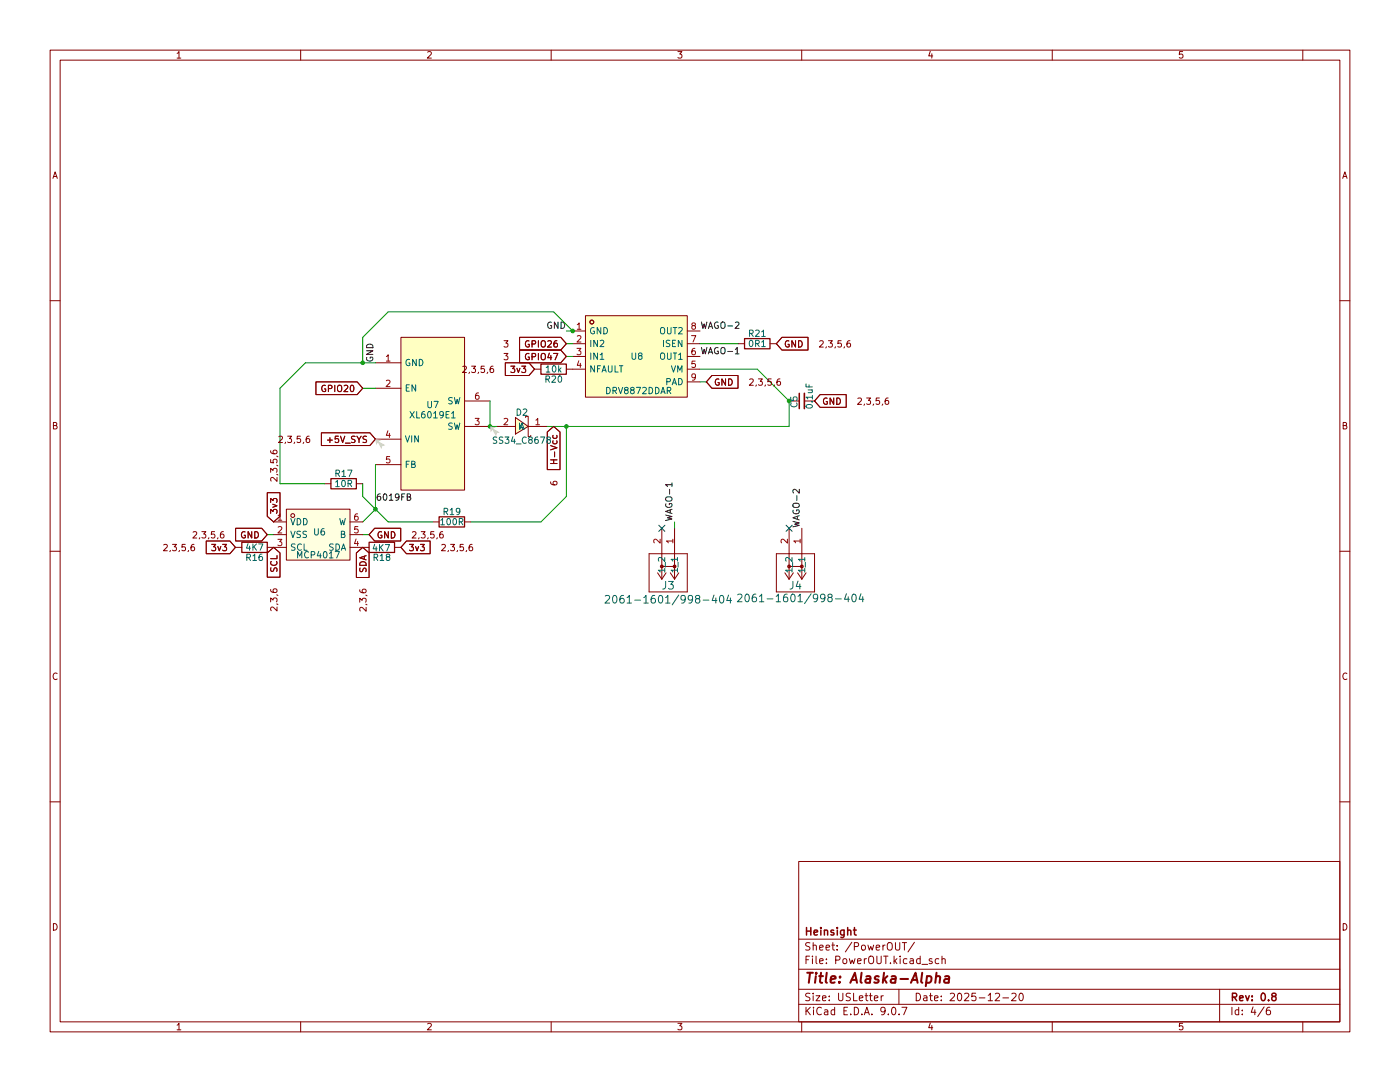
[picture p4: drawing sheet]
(kicad_sch
 (version 20250114)
 (generator "eeschema")
 (generator_version "9.0")
 (paper "USLetter")
 (title_block
  (title "Alaska-Alpha")
  (date "2025-12-20")
  (rev "0.8")
  (company "Heinsight"))
 (lib_symbols
  (symbol "Device:C_Small"
   (pin_numbers (hide yes))
   (pin_names
    (offset 0.254) (hide yes)) (exclude_from_sim no) (in_bom yes) (on_board yes)
   (property "Reference" "C" (at 0.254 1.778 0) (effects (font (size 1.27 1.27)) (justify left)))
   (property "Value" "C_Small" (at 0.254 -2.032 0) (effects (font (size 1.27 1.27)) (justify left)))
   (property "Footprint" "" (at 0 0 0) (effects (font (size 1.27 1.27)) (hide yes)))
   (property "Datasheet" "~" (at 0 0 0) (effects (font (size 1.27 1.27)) (hide yes)))
   (property "Description" "Unpolarized capacitor, small symbol" (at 0 0 0) (effects (font (size 1.27 1.27)) (hide yes)))
   (symbol "C_Small_0_1"
    (polyline (pts (xy -1.524 0.508) (xy 1.524 0.508)) (stroke (width 0.3048) (type default)) (fill (type none)))
    (polyline (pts (xy -1.524 -0.508) (xy 1.524 -0.508)) (stroke (width 0.3302) (type default)) (fill (type none))))
   (symbol "C_Small_1_1"
    (pin passive line (at 0 2.54 270) (length 2.032) (name "~" (effects (font (size 1.27 1.27)))) (number "1" (effects (font (size 1.27 1.27)))))
    (pin passive line (at 0 -2.54 90) (length 2.032) (name "~" (effects (font (size 1.27 1.27)))) (number "2" (effects (font (size 1.27 1.27))))))
   (embedded_fonts no))
  (symbol "Device:R"
   (pin_numbers (hide yes))
   (pin_names
    (offset 0)) (exclude_from_sim no) (in_bom yes) (on_board yes)
   (property "Reference" "R" (at 2.032 0 90) (effects (font (size 1.27 1.27))))
   (property "Value" "R" (at 0 0 90) (effects (font (size 1.27 1.27))))
   (property "Footprint" "" (at -1.778 0 90) (effects (font (size 1.27 1.27)) (hide yes)))
   (property "Datasheet" "~" (at 0 0 0) (effects (font (size 1.27 1.27)) (hide yes)))
   (property "Description" "Resistor" (at 0 0 0) (effects (font (size 1.27 1.27)) (hide yes)))
   (symbol "R_0_1"
    (rectangle (start -1.016 -2.54) (end 1.016 2.54) (stroke (width 0.254) (type default)) (fill (type none))))
   (symbol "R_1_1"
    (pin passive line (at 0 3.81 270) (length 1.27) (name "~" (effects (font (size 1.27 1.27)))) (number "1" (effects (font (size 1.27 1.27)))))
    (pin passive line (at 0 -3.81 90) (length 1.27) (name "~" (effects (font (size 1.27 1.27)))) (number "2" (effects (font (size 1.27 1.27))))))
   (embedded_fonts no))
  (symbol "WAGO2061:2061-1601_998-404"
   (pin_names
    (offset 0.254)) (exclude_from_sim no) (in_bom yes) (on_board yes)
   (property "Reference" "J" (at 8.89 6.35 0) (effects (font (size 1.524 1.524))))
   (property "Value" "2061-1601/998-404" (at 0 0 0) (effects (font (size 1.524 1.524))))
   (property "Footprint" "CONN_2061-1601/998-404_WAG" (at 0 0 0) (effects (font (size 1.27 1.27)
    (italic yes)) (hide yes)))
   (property "Datasheet" "2061-1601/998-404" (at 0 0 0) (effects (font (size 1.27 1.27)
    (italic yes)) (hide yes)))
   (property "Description" "" (at 0 0 0) (effects (font (size 1.27 1.27)) (hide yes)))
   (property "ki_locked" "" (at 0 0 0) (effects (font (size 1.27 1.27))))
   (symbol "2061-1601_998-404_1_1"
    (polyline (pts (xy 5.08 2.54) (xy 5.08 -5.08)) (stroke (width 0.127) (type default)) (fill (type none)))
    (polyline (pts (xy 5.08 -5.08) (xy 12.7 -5.08)) (stroke (width 0.127) (type default)) (fill (type none)))
    (polyline (pts (xy 7.62 0) (xy 7.62 -2.54)) (stroke (width 0.127) (type default)) (fill (type none)))
    (circle (center 7.62 0) (radius 0.127) (stroke (width 0.508) (type default)) (fill (type none)))
    (circle (center 7.62 -2.54) (radius 0.127) (stroke (width 0.508) (type default)) (fill (type none)))
    (polyline (pts (xy 10.16 0) (xy 5.08 0)) (stroke (width 0.127) (type default)) (fill (type none)))
    (polyline (pts (xy 10.16 0) (xy 8.89 0.8467)) (stroke (width 0.127) (type default)) (fill (type none)))
    (polyline (pts (xy 10.16 0) (xy 8.89 -0.8467)) (stroke (width 0.127) (type default)) (fill (type none)))
    (polyline (pts (xy 10.16 -2.54) (xy 5.08 -2.54)) (stroke (width 0.127) (type default)) (fill (type none)))
    (polyline (pts (xy 10.16 -2.54) (xy 8.89 -1.6933)) (stroke (width 0.127) (type default)) (fill (type none)))
    (polyline (pts (xy 10.16 -2.54) (xy 8.89 -3.3867)) (stroke (width 0.127) (type default)) (fill (type none)))
    (polyline (pts (xy 12.7 2.54) (xy 5.08 2.54)) (stroke (width 0.127) (type default)) (fill (type none)))
    (polyline (pts (xy 12.7 -5.08) (xy 12.7 2.54)) (stroke (width 0.127) (type default)) (fill (type none)))
    (pin unspecified line (at 0 0 0) (length 5.08) (name "1_1" (effects (font (size 1.27 1.27)))) (number "1" (effects (font (size 1.27 1.27)))))
    (pin unspecified line (at 0 -2.54 0) (length 5.08) (name "1_2" (effects (font (size 1.27 1.27)))) (number "2" (effects (font (size 1.27 1.27))))))
   (symbol "2061-1601_998-404_1_2"
    (polyline (pts (xy 5.08 2.54) (xy 5.08 -5.08)) (stroke (width 0.127) (type default)) (fill (type none)))
    (polyline (pts (xy 5.08 -5.08) (xy 12.7 -5.08)) (stroke (width 0.127) (type default)) (fill (type none)))
    (polyline (pts (xy 7.62 0) (xy 7.62 -2.54)) (stroke (width 0.127) (type default)) (fill (type none)))
    (circle (center 7.62 0) (radius 0.127) (stroke (width 0.508) (type default)) (fill (type none)))
    (circle (center 7.62 -2.54) (radius 0.127) (stroke (width 0.508) (type default)) (fill (type none)))
    (polyline (pts (xy 10.16 0) (xy 5.08 0)) (stroke (width 0.127) (type default)) (fill (type none)))
    (polyline (pts (xy 10.16 0) (xy 8.89 0.8467)) (stroke (width 0.127) (type default)) (fill (type none)))
    (polyline (pts (xy 10.16 0) (xy 8.89 -0.8467)) (stroke (width 0.127) (type default)) (fill (type none)))
    (polyline (pts (xy 10.16 -2.54) (xy 5.08 -2.54)) (stroke (width 0.127) (type default)) (fill (type none)))
    (polyline (pts (xy 10.16 -2.54) (xy 8.89 -1.6933)) (stroke (width 0.127) (type default)) (fill (type none)))
    (polyline (pts (xy 10.16 -2.54) (xy 8.89 -3.3867)) (stroke (width 0.127) (type default)) (fill (type none)))
    (polyline (pts (xy 12.7 2.54) (xy 5.08 2.54)) (stroke (width 0.127) (type default)) (fill (type none)))
    (polyline (pts (xy 12.7 -5.08) (xy 12.7 2.54)) (stroke (width 0.127) (type default)) (fill (type none)))
    (pin unspecified line (at 0 0 0) (length 5.08) (name "1_1" (effects (font (size 1.27 1.27)))) (number "1" (effects (font (size 1.27 1.27)))))
    (pin unspecified line (at 0 -2.54 0) (length 5.08) (name "1_2" (effects (font (size 1.27 1.27)))) (number "2" (effects (font (size 1.27 1.27))))))
   (embedded_fonts no))
  (symbol "easyeda2kicad:DRV8872DDAR" (exclude_from_sim no) (in_bom yes) (on_board yes)
   (property "Reference" "U" (at 0 10.16 0) (effects (font (size 1.27 1.27))))
   (property "Value" "DRV8872DDAR" (at 0 -10.16 0) (effects (font (size 1.27 1.27))))
   (property "Footprint" "easyeda2kicad:HSOP-8_L5.0-W4.0-P1.27-LS6.2-BL-EP" (at 0 -12.7 0) (effects (font (size 1.27 1.27)) (hide yes)))
   (property "Datasheet" "https://lcsc.com/product-detail/Motor-Drivers_TI_DRV8872DDAR_DRV8872DDAR_C114179.html" (at 0 -15.24 0) (effects (font (size 1.27 1.27)) (hide yes)))
   (property "Description" "" (at 0 0 0) (effects (font (size 1.27 1.27)) (hide yes)))
   (property "LCSC Part" "C114179" (at 0 -17.78 0) (effects (font (size 1.27 1.27)) (hide yes)))
   (symbol "DRV8872DDAR_0_1"
    (rectangle (start -10.16 8.13) (end 10.16 -8.13) (stroke (width 0) (type default)) (fill (type background)))
    (circle (center -8.89 6.86) (radius 0.38) (stroke (width 0) (type default)) (fill (type none)))
    (circle (center -8.89 6.86) (radius 0.38) (stroke (width 0) (type default)) (fill (type none)))
    (pin unspecified line (at -12.7 5.08 0) (length 2.54) (name "GND" (effects (font (size 1.27 1.27)))) (number "1" (effects (font (size 1.27 1.27)))))
    (pin unspecified line (at -12.7 2.54 0) (length 2.54) (name "IN2" (effects (font (size 1.27 1.27)))) (number "2" (effects (font (size 1.27 1.27)))))
    (pin unspecified line (at -12.7 0 0) (length 2.54) (name "IN1" (effects (font (size 1.27 1.27)))) (number "3" (effects (font (size 1.27 1.27)))))
    (pin unspecified line (at -12.7 -2.54 0) (length 2.54) (name "NFAULT" (effects (font (size 1.27 1.27)))) (number "4" (effects (font (size 1.27 1.27)))))
    (pin unspecified line (at 12.7 5.08 180) (length 2.54) (name "OUT2" (effects (font (size 1.27 1.27)))) (number "8" (effects (font (size 1.27 1.27)))))
    (pin unspecified line (at 12.7 2.54 180) (length 2.54) (name "ISEN" (effects (font (size 1.27 1.27)))) (number "7" (effects (font (size 1.27 1.27)))))
    (pin unspecified line (at 12.7 0 180) (length 2.54) (name "OUT1" (effects (font (size 1.27 1.27)))) (number "6" (effects (font (size 1.27 1.27)))))
    (pin unspecified line (at 12.7 -2.54 180) (length 2.54) (name "VM" (effects (font (size 1.27 1.27)))) (number "5" (effects (font (size 1.27 1.27)))))
    (pin unspecified line (at 12.7 -5.08 180) (length 2.54) (name "PAD" (effects (font (size 1.27 1.27)))) (number "9" (effects (font (size 1.27 1.27))))))
   (embedded_fonts no))
  (symbol "easyeda2kicad:MCP4017T-103E_LT" (exclude_from_sim no) (in_bom yes) (on_board yes)
   (property "Reference" "U" (at 0 7.62 0) (effects (font (size 1.27 1.27))))
   (property "Value" "MCP4017T-103E/LT" (at 0 -7.62 0) (effects (font (size 1.27 1.27))))
   (property "Footprint" "easyeda2kicad:SC-70-6_L2.2-W1.3-P0.65-LS2.1-BR" (at 0 -10.16 0) (effects (font (size 1.27 1.27)) (hide yes)))
   (property "Datasheet" "" (at 0 0 0) (effects (font (size 1.27 1.27)) (hide yes)))
   (property "Description" "" (at 0 0 0) (effects (font (size 1.27 1.27)) (hide yes)))
   (property "LCSC Part" "C623396" (at 0 -12.7 0) (effects (font (size 1.27 1.27)) (hide yes)))
   (symbol "MCP4017T-103E_LT_0_1"
    (rectangle (start -6.35 5.08) (end 6.35 -5.08) (stroke (width 0) (type default)) (fill (type background)))
    (circle (center -5.08 3.81) (radius 0.38) (stroke (width 0) (type default)) (fill (type none)))
    (pin unspecified line (at -8.89 2.54 0) (length 2.54) (name "VDD" (effects (font (size 1.27 1.27)))) (number "1" (effects (font (size 1.27 1.27)))))
    (pin unspecified line (at -8.89 0 0) (length 2.54) (name "VSS" (effects (font (size 1.27 1.27)))) (number "2" (effects (font (size 1.27 1.27)))))
    (pin unspecified line (at -8.89 -2.54 0) (length 2.54) (name "SCL" (effects (font (size 1.27 1.27)))) (number "3" (effects (font (size 1.27 1.27)))))
    (pin unspecified line (at 8.89 2.54 180) (length 2.54) (name "W" (effects (font (size 1.27 1.27)))) (number "6" (effects (font (size 1.27 1.27)))))
    (pin unspecified line (at 8.89 0 180) (length 2.54) (name "B" (effects (font (size 1.27 1.27)))) (number "5" (effects (font (size 1.27 1.27)))))
    (pin unspecified line (at 8.89 -2.54 180) (length 2.54) (name "SDA" (effects (font (size 1.27 1.27)))) (number "4" (effects (font (size 1.27 1.27))))))
   (embedded_fonts no))
  (symbol "easyeda2kicad:SS34_C8678" (exclude_from_sim no) (in_bom yes) (on_board yes)
   (property "Reference" "D" (at 0 5.08 0) (effects (font (size 1.27 1.27))))
   (property "Value" "SS34_C8678" (at 0 -5.08 0) (effects (font (size 1.27 1.27))))
   (property "Footprint" "easyeda2kicad:SMA_L4.3-W2.6-LS5.2-RD" (at 0 -7.62 0) (effects (font (size 1.27 1.27)) (hide yes)))
   (property "Datasheet" "https://lcsc.com/product-detail/Schottky-Barrier-Diodes-SBD_SS34_C8678.html" (at 0 -10.16 0) (effects (font (size 1.27 1.27)) (hide yes)))
   (property "Description" "" (at 0 0 0) (effects (font (size 1.27 1.27)) (hide yes)))
   (property "LCSC Part" "C8678" (at 0 -12.7 0) (effects (font (size 1.27 1.27)) (hide yes)))
   (symbol "SS34_C8678_0_1"
    (polyline (pts (xy -1.27 0) (xy -1.27 2.03) (xy -1.78 2.03) (xy -1.78 1.78)) (stroke (width 0) (type default)) (fill (type none)))
    (polyline (pts (xy -1.27 0) (xy -1.27 -2.03) (xy -0.76 -2.03) (xy -0.76 -1.78)) (stroke (width 0) (type default)) (fill (type none)))
    (polyline (pts (xy 1.27 1.52) (xy -1.27 0) (xy 1.27 -1.78) (xy 1.27 1.52)) (stroke (width 0) (type default)) (fill (type background)))
    (pin unspecified line (at -5.08 0 0) (length 3.81) (name "K" (effects (font (size 1.27 1.27)))) (number "1" (effects (font (size 1.27 1.27)))))
    (pin unspecified line (at 5.08 0 180) (length 3.81) (name "A" (effects (font (size 1.27 1.27)))) (number "2" (effects (font (size 1.27 1.27))))))
   (embedded_fonts no))
  (symbol "easyeda2kicad:XL6019E1" (exclude_from_sim no) (in_bom yes) (on_board yes)
   (property "Reference" "U8" (at 0 -20.32 0) (effects (font (size 1.27 1.27))))
   (property "Value" "XL6019E1" (at 0 -17.78 0) (effects (font (size 1.27 1.27))))
   (property "Footprint" "easyeda2kicad:TO-263-5_L10.2-W9.9-P1.70-LS14.4-TL" (at 0 -17.78 0) (effects (font (size 1.27 1.27)) (hide yes)))
   (property "Datasheet" "https://lcsc.com/product-detail/DC-DC-Converters_XL6019E1_C73018.html" (at 0 -20.32 0) (effects (font (size 1.27 1.27)) (hide yes)))
   (property "Description" "" (at 0 0 0) (effects (font (size 1.27 1.27)) (hide yes)))
   (property "LCSC Part" "C73018" (at 0 -22.86 0) (effects (font (size 1.27 1.27)) (hide yes)))
   (symbol "XL6019E1_0_1"
    (rectangle (start -6.35 15.24) (end 6.35 -15.24) (stroke (width 0) (type default)) (fill (type background)))
    (pin power_out line (at -11.43 2.54 0) (length 5.08) (name "SW" (effects (font (size 1.27 1.27)))) (number "3" (effects (font (size 1.27 1.27)))))
    (pin power_out line (at -11.43 -2.54 0) (length 5.08) (name "SW" (effects (font (size 1.27 1.27)))) (number "6" (effects (font (size 1.27 1.27)))))
    (pin unspecified line (at 11.43 10.16 180) (length 5.08) (name "FB" (effects (font (size 1.27 1.27)))) (number "5" (effects (font (size 1.27 1.27)))))
    (pin power_in line (at 11.43 5.08 180) (length 5.08) (name "VIN" (effects (font (size 1.27 1.27)))) (number "4" (effects (font (size 1.27 1.27)))))
    (pin unspecified line (at 11.43 -5.08 180) (length 5.08) (name "EN" (effects (font (size 1.27 1.27)))) (number "2" (effects (font (size 1.27 1.27)))))
    (pin power_in line (at 11.43 -10.16 180) (length 5.08) (name "GND" (effects (font (size 1.27 1.27)))) (number "1" (effects (font (size 1.27 1.27))))))
   (embedded_fonts no)))
 (junction
  (at 114.3 66.04)
  (diameter 0)
  (color 0 0 0 0))
 (junction
  (at 113.03 85.09)
  (diameter 0)
  (color 0 0 0 0))
 (junction
  (at 97.79 85.09)
  (diameter 0)
  (color 0 0 0 0))
 (junction
  (at 74.93 101.6)
  (diameter 0)
  (color 0 0 0 0))
 (junction
  (at 157.48 80.01)
  (diameter 0)
  (color 0 0 0 0))
 (junction
  (at 72.39 72.39)
  (diameter 0)
  (color 0 0 0 0))
 (no_connect
  (at 132.08 105.41))
 (no_connect
  (at 157.48 105.41))
 (wire
  (pts (xy 157.48 85.09) (xy 157.48 80.01))
  (stroke (width 0) (type default)))
 (wire
  (pts (xy 55.88 77.47) (xy 60.96 72.39))
  (stroke (width 0) (type default)))
 (wire
  (pts (xy 113.03 68.58) (xy 114.3 68.58))
  (stroke (width 0) (type default)))
 (wire
  (pts (xy 72.39 67.31) (xy 77.47 62.23))
  (stroke (width 0) (type default)))
 (wire
  (pts (xy 107.95 104.14) (xy 113.03 99.06))
  (stroke (width 0) (type default)))
 (wire
  (pts (xy 134.62 105.41) (xy 134.62 104.14))
  (stroke (width 0) (type default)))
 (wire
  (pts (xy 97.79 80.01) (xy 97.79 85.09))
  (stroke (width 0) (type default)))
 (wire
  (pts (xy 72.39 99.06) (xy 74.93 101.6))
  (stroke (width 0) (type default)))
 (wire
  (pts (xy 147.32 68.58) (xy 139.7 68.58))
  (stroke (width 0) (type default)))
 (wire
  (pts (xy 60.96 72.39) (xy 72.39 72.39))
  (stroke (width 0) (type default)))
 (wire
  (pts (xy 99.06 85.09) (xy 97.79 85.09))
  (stroke (width 0) (type default)))
 (wire
  (pts (xy 74.93 92.71) (xy 74.93 101.6))
  (stroke (width 0) (type default)))
 (wire
  (pts (xy 77.47 104.14) (xy 74.93 101.6))
  (stroke (width 0) (type default)))
 (wire
  (pts (xy 93.98 104.14) (xy 107.95 104.14))
  (stroke (width 0) (type default)))
 (wire
  (pts (xy 74.93 101.6) (xy 72.39 104.14))
  (stroke (width 0) (type default)))
 (wire
  (pts (xy 73.66 106.68) (xy 72.39 106.68))
  (stroke (width 0) (type default)))
 (wire
  (pts (xy 72.39 77.47) (xy 74.93 77.47))
  (stroke (width 0) (type default)))
 (wire
  (pts (xy 157.48 80.01) (xy 151.13 73.66))
  (stroke (width 0) (type default)))
 (wire
  (pts (xy 140.97 76.2) (xy 139.7 76.2))
  (stroke (width 0) (type default)))
 (wire
  (pts (xy 53.34 106.68) (xy 54.61 106.68))
  (stroke (width 0) (type default)))
 (wire
  (pts (xy 113.03 66.04) (xy 114.3 66.04))
  (stroke (width 0) (type default)))
 (wire
  (pts (xy 113.03 85.09) (xy 157.48 85.09))
  (stroke (width 0) (type default)))
 (wire
  (pts (xy 151.13 73.66) (xy 139.7 73.66))
  (stroke (width 0) (type default)))
 (wire
  (pts (xy 72.39 72.39) (xy 72.39 67.31))
  (stroke (width 0) (type default)))
 (wire
  (pts (xy 77.47 104.14) (xy 86.36 104.14))
  (stroke (width 0) (type default)))
 (wire
  (pts (xy 55.88 96.52) (xy 55.88 77.47))
  (stroke (width 0) (type default)))
 (wire
  (pts (xy 113.03 71.12) (xy 114.3 71.12))
  (stroke (width 0) (type default)))
 (wire
  (pts (xy 77.47 62.23) (xy 110.49 62.23))
  (stroke (width 0) (type default)))
 (wire
  (pts (xy 72.39 96.52) (xy 72.39 99.06))
  (stroke (width 0) (type default)))
 (wire
  (pts (xy 72.39 72.39) (xy 74.93 72.39))
  (stroke (width 0) (type default)))
 (wire
  (pts (xy 110.49 62.23) (xy 114.3 66.04))
  (stroke (width 0) (type default)))
 (wire
  (pts (xy 109.22 85.09) (xy 113.03 85.09))
  (stroke (width 0) (type default)))
 (wire
  (pts (xy 113.03 85.09) (xy 113.03 99.06))
  (stroke (width 0) (type default)))
 (wire
  (pts (xy 64.77 96.52) (xy 55.88 96.52))
  (stroke (width 0) (type default)))
 (label "6019FB"
  (at 74.93 100.33 0)
  (effects (font (size 1.27 1.27)) (justify left bottom)))
 (label "WAGO-2"
  (at 160.02 105.41 90)
  (effects (font (size 1.27 1.27)) (justify left bottom)))
 (label "WAGO-1"
  (at 139.7 71.12 0)
  (effects (font (size 1.27 1.27)) (justify left bottom)))
 (label "GND"
  (at 74.93 72.39 90)
  (effects (font (size 1.27 1.27)) (justify left bottom)))
 (label "GND"
  (at 113.03 66.04 180)
  (effects (font (size 1.27 1.27)) (justify right bottom)))
 (label "WAGO-2"
  (at 139.7 66.04 0)
  (effects (font (size 1.27 1.27)) (justify left bottom)))
 (label "WAGO-1"
  (at 134.62 104.14 90)
  (effects (font (size 1.27 1.27)) (justify left bottom)))
 (global_label "3v3"
  (shape input)
  (at 46.99 109.22 180)
  (fields_autoplaced yes)
  (effects (font (size 1.27 1.27)) (justify right))
  (property "Intersheetrefs" "${INTERSHEET_REFS}" (at 40.6182 109.22 0) (effects (font (size 1.27 1.27)) (justify right))))
 (global_label "GPIO20"
  (shape input)
  (at 72.39 77.47 180)
  (fields_autoplaced yes)
  (effects (font (size 1.27 1.27)) (justify right))
  (property "Intersheetrefs" "${INTERSHEET_REFS}" (at 62.5105 77.47 0) (effects (font (size 1.27 1.27)) (justify right))))
 (global_label "3v3"
  (shape input)
  (at 106.68 73.66 180)
  (fields_autoplaced yes)
  (effects (font (size 1.27 1.27)) (justify right))
  (property "Intersheetrefs" "${INTERSHEET_REFS}" (at 100.3082 73.66 0) (effects (font (size 1.27 1.27)) (justify right))))
 (global_label "GPIO47"
  (shape input)
  (at 113.03 71.12 180)
  (fields_autoplaced yes)
  (effects (font (size 1.27 1.27)) (justify right))
  (property "Intersheetrefs" "${INTERSHEET_REFS}" (at 103.1505 71.12 0) (effects (font (size 1.27 1.27)) (justify right))))
 (global_label "+5V_SYS"
  (shape input)
  (at 74.93 87.63 180)
  (fields_autoplaced yes)
  (effects (font (size 1.27 1.27)) (justify right))
  (property "Intersheetrefs" "${INTERSHEET_REFS}" (at 63.5991 87.63 0) (effects (font (size 1.27 1.27)) (justify right))))
 (global_label "SCL"
  (shape input)
  (at 54.61 109.22 270)
  (fields_autoplaced yes)
  (effects (font (size 1.27 1.27)) (justify right))
  (property "Intersheetrefs" "${INTERSHEET_REFS}" (at 54.61 115.7128 90) (effects (font (size 1.27 1.27)) (justify right))))
 (global_label "GND"
  (shape input)
  (at 73.66 106.68 0)
  (fields_autoplaced yes)
  (effects (font (size 1.27 1.27)) (justify left))
  (property "Intersheetrefs" "${INTERSHEET_REFS}" (at 80.5157 106.68 0) (effects (font (size 1.27 1.27)) (justify left))))
 (global_label "GND"
  (shape input)
  (at 154.94 68.58 0)
  (fields_autoplaced yes)
  (effects (font (size 1.27 1.27)) (justify left))
  (property "Intersheetrefs" "${INTERSHEET_REFS}" (at 161.7957 68.58 0) (effects (font (size 1.27 1.27)) (justify left))))
 (global_label "H-Vcc"
  (shape input)
  (at 110.49 85.09 270)
  (fields_autoplaced yes)
  (effects (font (size 1.27 1.27)) (justify right))
  (property "Intersheetrefs" "${INTERSHEET_REFS}" (at 110.49 94.2439 90) (effects (font (size 1.27 1.27)) (justify right))))
 (global_label "GND"
  (shape input)
  (at 140.97 76.2 0)
  (fields_autoplaced yes)
  (effects (font (size 1.27 1.27)) (justify left))
  (property "Intersheetrefs" "${INTERSHEET_REFS}" (at 147.8257 76.2 0) (effects (font (size 1.27 1.27)) (justify left))))
 (global_label "3v3"
  (shape input)
  (at 80.01 109.22 0)
  (fields_autoplaced yes)
  (effects (font (size 1.27 1.27)) (justify left))
  (property "Intersheetrefs" "${INTERSHEET_REFS}" (at 86.3818 109.22 0) (effects (font (size 1.27 1.27)) (justify left))))
 (global_label "3v3"
  (shape input)
  (at 54.61 104.14 90)
  (fields_autoplaced yes)
  (effects (font (size 1.27 1.27)) (justify left))
  (property "Intersheetrefs" "${INTERSHEET_REFS}" (at 54.61 97.7682 90) (effects (font (size 1.27 1.27)) (justify left))))
 (global_label "GND"
  (shape input)
  (at 162.56 80.01 0)
  (fields_autoplaced yes)
  (effects (font (size 1.27 1.27)) (justify left))
  (property "Intersheetrefs" "${INTERSHEET_REFS}" (at 169.4157 80.01 0) (effects (font (size 1.27 1.27)) (justify left))))
 (global_label "GPIO26"
  (shape input)
  (at 113.03 68.58 180)
  (fields_autoplaced yes)
  (effects (font (size 1.27 1.27)) (justify right))
  (property "Intersheetrefs" "${INTERSHEET_REFS}" (at 103.1505 68.58 0) (effects (font (size 1.27 1.27)) (justify right))))
 (global_label "SDA"
  (shape input)
  (at 72.39 109.22 270)
  (fields_autoplaced yes)
  (effects (font (size 1.27 1.27)) (justify right))
  (property "Intersheetrefs" "${INTERSHEET_REFS}" (at 72.39 115.7733 90) (effects (font (size 1.27 1.27)) (justify right))))
 (global_label "GND"
  (shape input)
  (at 53.34 106.68 180)
  (fields_autoplaced yes)
  (effects (font (size 1.27 1.27)) (justify right))
  (property "Intersheetrefs" "${INTERSHEET_REFS}" (at 46.4843 106.68 0) (effects (font (size 1.27 1.27)) (justify right))))
 (symbol
  (lib_id "Device:C_Small")
  (at 160.02 80.01 90)
  (unit 1)
  (exclude_from_sim no)
  (in_bom yes)
  (on_board yes)
  (dnp no)
  (property "Reference" "C5" (at 158.496 81.534 0) (effects (font (size 1.27 1.27)) (justify left)))
  (property "Value" "0.1uF" (at 161.544 81.788 0) (effects (font (size 1.27 1.27)) (justify left)))
  (property "Footprint" "easyeda2kicad:C1206" (at 160.02 80.01 0) (effects (font (size 1.27 1.27)) (hide yes)))
  (property "Datasheet" "~" (at 160.02 80.01 0) (effects (font (size 1.27 1.27)) (hide yes)))
  (property "Description" "Unpolarized capacitor, small symbol" (at 160.02 80.01 0) (effects (font (size 1.27 1.27)) (hide yes)))
  (pin "1")
  (pin "2"))
 (symbol
  (lib_id "WAGO2061:2061-1601_998-404")
  (at 134.62 105.41 270)
  (unit 1)
  (exclude_from_sim no)
  (in_bom yes)
  (on_board yes)
  (dnp no)
  (property "Reference" "J3" (at 133.35 116.84 90) (effects (font (size 1.524 1.524))))
  (property "Value" "2061-1601/998-404" (at 133.35 119.634 90) (effects (font (size 1.524 1.524))))
  (property "Footprint" "WAGO2061:2061-601&slash_998-404" (at 134.62 105.41 0) (effects (font (size 1.27 1.27)
    (italic yes)) (hide yes)))
  (property "Datasheet" "2061-1601/998-404" (at 134.62 105.41 0) (effects (font (size 1.27 1.27)
    (italic yes)) (hide yes)))
  (property "Description" "" (at 134.62 105.41 0) (effects (font (size 1.27 1.27)) (hide yes)))
  (pin "2")
  (pin "1"))
 (symbol
  (lib_id "Device:R")
  (at 110.49 73.66 90)
  (mirror x)
  (unit 1)
  (exclude_from_sim no)
  (in_bom yes)
  (on_board yes)
  (dnp no)
  (property "Reference" "R20" (at 110.49 75.692 90) (effects (font (size 1.27 1.27))))
  (property "Value" "10k" (at 110.49 73.66 90) (effects (font (size 1.27 1.27))))
  (property "Footprint" "Resistor_SMD:R_0402_1005Metric" (at 110.49 71.882 90) (effects (font (size 1.27 1.27)) (hide yes)))
  (property "Datasheet" "~" (at 110.49 73.66 0) (effects (font (size 1.27 1.27)) (hide yes)))
  (property "Description" "Resistor" (at 110.49 73.66 0) (effects (font (size 1.27 1.27)) (hide yes)))
  (pin "2")
  (pin "1"))
 (symbol
  (lib_id "Device:R")
  (at 90.17 104.14 270)
  (unit 1)
  (exclude_from_sim no)
  (in_bom yes)
  (on_board yes)
  (dnp no)
  (property "Reference" "R19" (at 90.17 102.108 90) (effects (font (size 1.27 1.27))))
  (property "Value" "100R" (at 90.17 104.14 90) (effects (font (size 1.27 1.27))))
  (property "Footprint" "Resistor_SMD:R_0402_1005Metric" (at 90.17 102.362 90) (effects (font (size 1.27 1.27)) (hide yes)))
  (property "Datasheet" "~" (at 90.17 104.14 0) (effects (font (size 1.27 1.27)) (hide yes)))
  (property "Description" "Resistor" (at 90.17 104.14 0) (effects (font (size 1.27 1.27)) (hide yes)))
  (pin "2")
  (pin "1"))
 (symbol
  (lib_id "easyeda2kicad:SS34_C8678")
  (at 104.14 85.09 180)
  (unit 1)
  (exclude_from_sim no)
  (in_bom yes)
  (on_board yes)
  (dnp no)
  (property "Reference" "D2" (at 104.14 82.296 0) (effects (font (size 1.27 1.27))))
  (property "Value" "SS34_C8678" (at 104.14 87.884 0) (effects (font (size 1.27 1.27))))
  (property "Footprint" "easyeda2kicad:SMA_L4.3-W2.6-LS5.2-RD" (at 104.14 77.47 0) (effects (font (size 1.27 1.27)) (hide yes)))
  (property "Datasheet" "https://lcsc.com/product-detail/Schottky-Barrier-Diodes-SBD_SS34_C8678.html" (at 104.14 74.93 0) (effects (font (size 1.27 1.27)) (hide yes)))
  (property "Description" "" (at 104.14 85.09 0) (effects (font (size 1.27 1.27)) (hide yes)))
  (property "LCSC Part" "C8678" (at 104.14 72.39 0) (effects (font (size 1.27 1.27)) (hide yes)))
  (pin "2")
  (pin "1"))
 (symbol
  (lib_id "easyeda2kicad:XL6019E1")
  (at 86.36 82.55 180)
  (unit 1)
  (exclude_from_sim no)
  (in_bom yes)
  (on_board yes)
  (dnp no)
  (property "Reference" "U7" (at 86.36 80.772 0) (effects (font (size 1.27 1.27))))
  (property "Value" "XL6019E1" (at 86.36 82.804 0) (effects (font (size 1.27 1.27))))
  (property "Footprint" "easyeda2kicad:TO-263-5_L10.2-W9.9-P1.70-LS14.4-TL" (at 86.36 64.77 0) (effects (font (size 1.27 1.27)) (hide yes)))
  (property "Datasheet" "https://lcsc.com/product-detail/DC-DC-Converters_XL6019E1_C73018.html" (at 86.36 62.23 0) (effects (font (size 1.27 1.27)) (hide yes)))
  (property "Description" "" (at 86.36 82.55 0) (effects (font (size 1.27 1.27)) (hide yes)))
  (property "LCSC Part" "C73018" (at 86.36 59.69 0) (effects (font (size 1.27 1.27)) (hide yes)))
  (pin "3")
  (pin "5")
  (pin "4")
  (pin "2")
  (pin "1")
  (pin "6"))
 (symbol
  (lib_id "easyeda2kicad:DRV8872DDAR")
  (at 127 71.12 0)
  (unit 1)
  (exclude_from_sim no)
  (in_bom yes)
  (on_board yes)
  (dnp no)
  (property "Reference" "U8" (at 125.73 71.12 0) (effects (font (size 1.27 1.27)) (justify left)))
  (property "Value" "DRV8872DDAR" (at 120.65 77.978 0) (effects (font (size 1.27 1.27)) (justify left)))
  (property "Footprint" "easyeda2kicad:HSOP-8_L5.0-W4.0-P1.27-LS6.2-BL-EP" (at 127 83.82 0) (effects (font (size 1.27 1.27)) (hide yes)))
  (property "Datasheet" "https://lcsc.com/product-detail/Motor-Drivers_TI_DRV8872DDAR_DRV8872DDAR_C114179.html" (at 127 86.36 0) (effects (font (size 1.27 1.27)) (hide yes)))
  (property "Description" "Brushed DC Motor Driver, PWM Control, 45V, 3.6A, Current limiting, HTSOP-8" (at 127 71.12 0) (effects (font (size 1.27 1.27)) (hide yes)))
  (property "LCSC Part" "C114179" (at 127 88.9 0) (effects (font (size 1.27 1.27)) (hide yes)))
  (pin "8")
  (pin "6")
  (pin "9")
  (pin "7")
  (pin "5")
  (pin "1")
  (pin "4")
  (pin "2")
  (pin "3"))
 (symbol
  (lib_id "Device:R")
  (at 151.13 68.58 90)
  (unit 1)
  (exclude_from_sim no)
  (in_bom yes)
  (on_board yes)
  (dnp no)
  (property "Reference" "R21" (at 151.13 66.548 90) (effects (font (size 1.27 1.27))))
  (property "Value" "0R1" (at 151.13 68.58 90) (effects (font (size 1.27 1.27))))
  (property "Footprint" "Resistor_SMD:R_0402_1005Metric" (at 151.13 70.358 90) (effects (font (size 1.27 1.27)) (hide yes)))
  (property "Datasheet" "~" (at 151.13 68.58 0) (effects (font (size 1.27 1.27)) (hide yes)))
  (property "Description" "Resistor" (at 151.13 68.58 0) (effects (font (size 1.27 1.27)) (hide yes)))
  (pin "2")
  (pin "1"))
 (symbol
  (lib_id "Device:R")
  (at 76.2 109.22 270)
  (unit 1)
  (exclude_from_sim no)
  (in_bom yes)
  (on_board yes)
  (dnp no)
  (property "Reference" "R18" (at 76.2 111.252 90) (effects (font (size 1.27 1.27))))
  (property "Value" "4K7" (at 76.073 109.347 90) (effects (font (size 1.27 1.27))))
  (property "Footprint" "Resistor_SMD:R_0402_1005Metric" (at 76.2 107.442 90) (effects (font (size 1.27 1.27)) (hide yes)))
  (property "Datasheet" "~" (at 76.2 109.22 0) (effects (font (size 1.27 1.27)) (hide yes)))
  (property "Description" "Resistor" (at 76.2 109.22 0) (effects (font (size 1.27 1.27)) (hide yes)))
  (pin "2")
  (pin "1"))
 (symbol
  (lib_id "Device:R")
  (at 50.8 109.22 270)
  (unit 1)
  (exclude_from_sim no)
  (in_bom yes)
  (on_board yes)
  (dnp no)
  (property "Reference" "R16" (at 50.8 111.252 90) (effects (font (size 1.27 1.27))))
  (property "Value" "4K7" (at 50.8 109.22 90) (effects (font (size 1.27 1.27))))
  (property "Footprint" "Resistor_SMD:R_0402_1005Metric" (at 50.8 107.442 90) (effects (font (size 1.27 1.27)) (hide yes)))
  (property "Datasheet" "~" (at 50.8 109.22 0) (effects (font (size 1.27 1.27)) (hide yes)))
  (property "Description" "Resistor" (at 50.8 109.22 0) (effects (font (size 1.27 1.27)) (hide yes)))
  (pin "2")
  (pin "1"))
 (symbol
  (lib_id "Device:R")
  (at 68.58 96.52 90)
  (unit 1)
  (exclude_from_sim no)
  (in_bom yes)
  (on_board yes)
  (dnp no)
  (property "Reference" "R17" (at 68.58 94.488 90) (effects (font (size 1.27 1.27))))
  (property "Value" "10R" (at 68.58 96.52 90) (effects (font (size 1.27 1.27))))
  (property "Footprint" "Resistor_SMD:R_0402_1005Metric" (at 68.58 98.298 90) (effects (font (size 1.27 1.27)) (hide yes)))
  (property "Datasheet" "~" (at 68.58 96.52 0) (effects (font (size 1.27 1.27)) (hide yes)))
  (property "Description" "Resistor" (at 68.58 96.52 0) (effects (font (size 1.27 1.27)) (hide yes)))
  (pin "2")
  (pin "1"))
 (symbol
  (lib_id "WAGO2061:2061-1601_998-404")
  (at 160.02 105.41 270)
  (unit 1)
  (exclude_from_sim no)
  (in_bom yes)
  (on_board yes)
  (dnp no)
  (property "Reference" "J4" (at 158.75 116.84 90) (effects (font (size 1.524 1.524))))
  (property "Value" "2061-1601/998-404" (at 159.766 119.38 90) (effects (font (size 1.524 1.524))))
  (property "Footprint" "WAGO2061:2061-601&slash_998-404" (at 160.02 105.41 0) (effects (font (size 1.27 1.27)
    (italic yes)) (hide yes)))
  (property "Datasheet" "2061-1601/998-404" (at 160.02 105.41 0) (effects (font (size 1.27 1.27)
    (italic yes)) (hide yes)))
  (property "Description" "" (at 160.02 105.41 0) (effects (font (size 1.27 1.27)) (hide yes)))
  (pin "2")
  (pin "1"))
 (symbol
  (lib_id "easyeda2kicad:MCP4017T-103E_LT")
  (at 63.5 106.68 0)
  (unit 1)
  (exclude_from_sim no)
  (in_bom yes)
  (on_board yes)
  (dnp no)
  (property "Reference" "U6" (at 63.754 106.172 0) (effects (font (size 1.27 1.27))))
  (property "Value" "MCP4017" (at 63.5 110.744 0) (effects (font (size 1.27 1.27))))
  (property "Footprint" "easyeda2kicad:SC-70-6_L2.2-W1.3-P0.65-LS2.1-BR" (at 63.5 116.84 0) (effects (font (size 1.27 1.27)) (hide yes)))
  (property "Datasheet" "https://jlcpcb.com/api/file/downloadByFileSystemAccessId/8588940105466068992" (at 63.5 106.68 0) (effects (font (size 1.27 1.27)) (hide yes)))
  (property "Description" "7-Bit Single I2C™ Digital POT" (at 63.5 106.68 0) (effects (font (size 1.27 1.27)) (hide yes)))
  (property "LCSC Part" "C623396" (at 63.5 119.38 0) (effects (font (size 1.27 1.27)) (hide yes)))
  (pin "5")
  (pin "6")
  (pin "3")
  (pin "2")
  (pin "1")
  (pin "4")))
